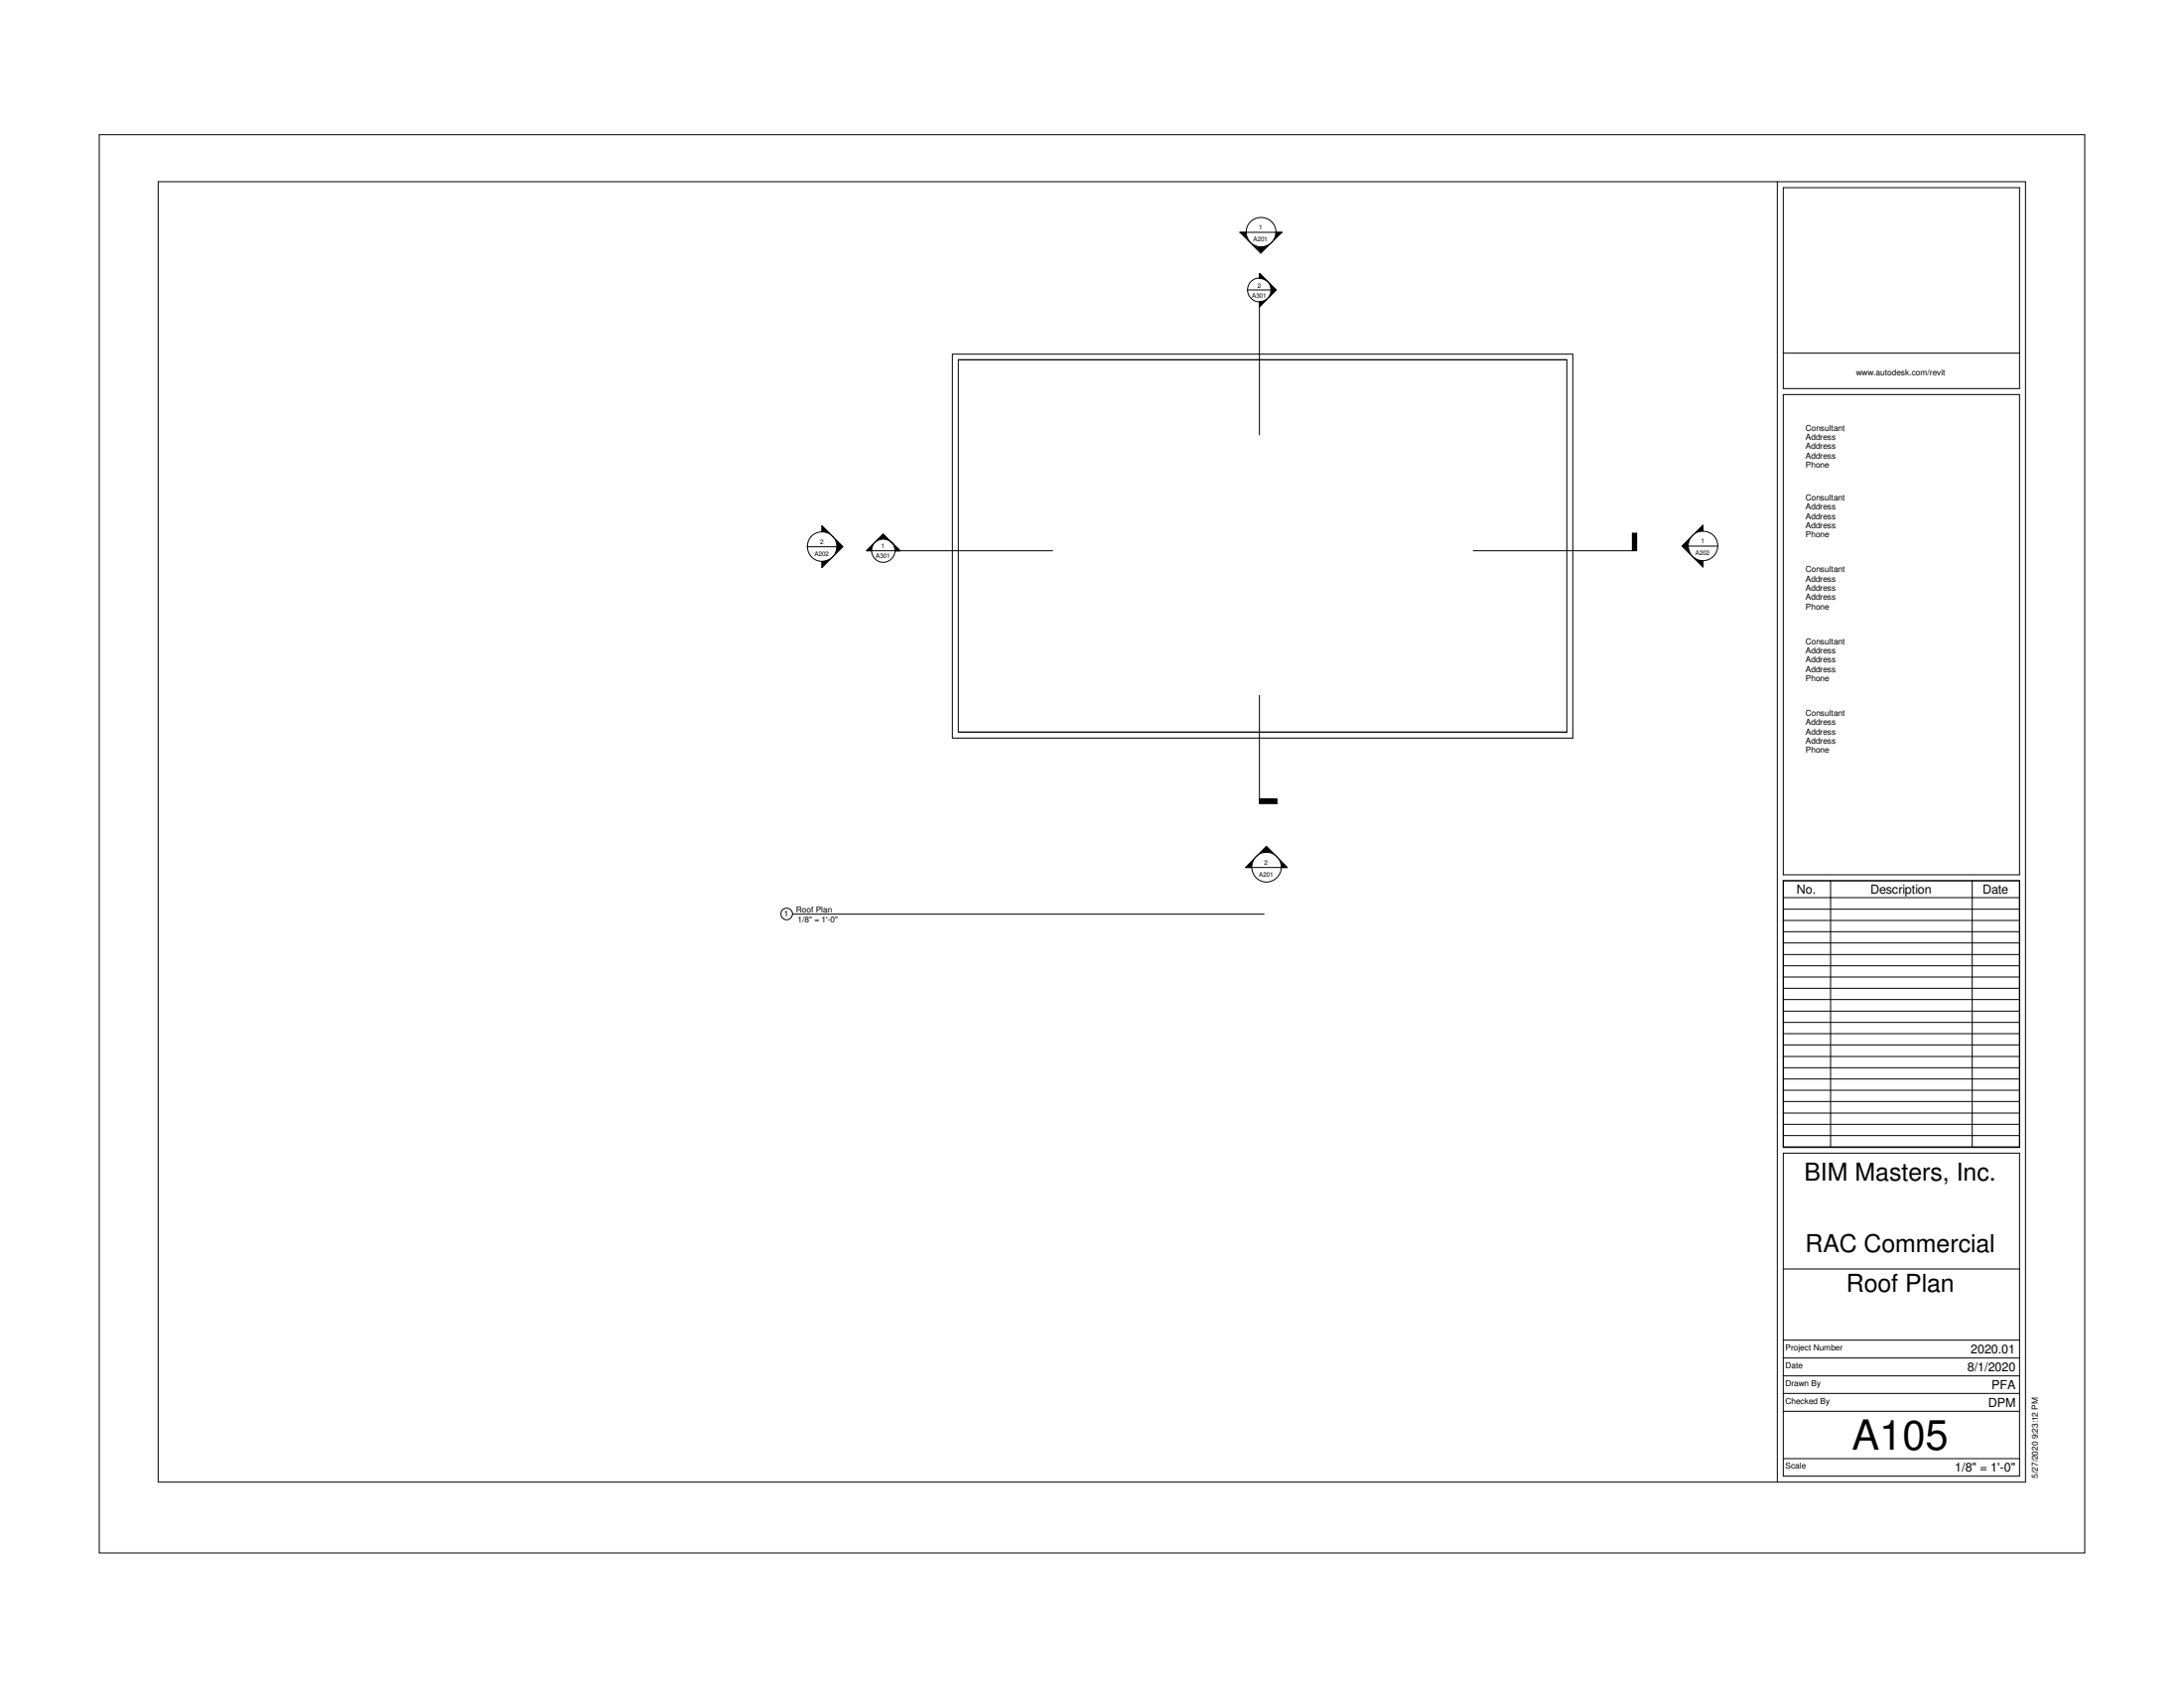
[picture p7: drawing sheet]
<svg xmlns="http://www.w3.org/2000/svg" width="279mm" height="216mm" viewBox="0 0 279 216" stroke-linecap="round" stroke-linejoin="round" font-family="sans-serif">
<g fill="none" stroke="#000" stroke-width=".13">
<path d="M121.8 45.3h79.4v49.1h-79.4zM122.6 46h77.8v47.6h-77.8zM215.9 69.8h3.9"/>
<circle cx="217.9" cy="69.8" r="1.89"/>
</g>
<g fill="#fff">
<path d="M217.6 68.7h.5v.9h-.5z"/>
<path d="M216.9 70.2h1.9v1h-1.9z"/>
</g>
<g fill="none" stroke="#000" stroke-width=".13">
<path d="M217.8 67.9v-.7l-2.6 2.6 2.6 2.7v-.8M160.1 111h3.8"/>
<circle cx="162" cy="110.9" r="1.9"/>
</g>
<path d="M215.2 68.7h1.3v2.4h-1.3zM216.5 71.2h1.3v1.3h-1.3zM216.7 67.2h1.1v1.2h-1.1z" fill="#000"/>
<g fill="#fff">
<path d="M161.8 109.8h.4v.9h-.4z"/>
<path d="M161.1 111.3h1.8v1h-1.8z"/>
</g>
<g fill="none" stroke="#000" stroke-width=".13">
<path d="M103.3 69.9h3.8"/>
<circle cx="105.2" cy="69.9" r="1.89"/>
</g>
<g fill="#fff">
<path d="M104.9 68.8h.5v.9h-.5z"/>
<path d="M104.2 70.3h1.9v.9h-1.9z"/>
</g>
<g fill="none" stroke="#000" stroke-width=".13">
<path d="M159.4 29.7h3.8"/>
<circle cx="161.3" cy="29.7" r="1.9"/>
</g>
<g fill="#fff">
<path d="M161.1 28.6h.4v.9h-.4z"/>
<path d="M160.4 30.1h1.8v.9h-1.8z"/>
</g>
<g fill="none" stroke="#000" stroke-width=".13">
<path d="M12.7 17.2h254v181.4h-254zM20.2 23.2h238.9v166.4h-238.9zM159.4 29.7h-.8l2.7 2.7 2.7-2.7h-.8M159.6 37.1h3.6M161.1 38.6v17M162.1 36l-.6-.4h-.4v-.6l2.1 2.1M162.2 36a1.59 1.59 0 0 1 0 2.2l1-1.1M163.2 37.1l-2.1 2.1 1-1-.3 .2-.7 .2M227.4 23.2v166.4M228.1 24h30.3v25.7h-30.3zM228.1 45.2h30.3M228.1 50.5h30.3v61.4h-30.3z"/>
<path d="M105.2 68v-.7l2.6 2.6-2.6 2.7v-.8M110.9 70.4h23.8M110.9 70.4l.9-1-.3 .7v.3M113 68.3l2.1 2.1-1-1 .4 .7v.3M113 68.3l-2.1 2.1M113 68.9l-.8 .2-.3 .3M113 68.3v.6M113 68.3l1 1.1-.3-.3-.7-.2M188.5 70.4h20.9v-2.2h-.6v2.2M161.1 88.9v13.9h2.3v-.6h-2.3M160.1 111h-.8l2.7-2.8 2.7 2.8h-.8M228.1 112.6h30.3v34.2h-30.3z"/>
<path d="M228.1 147.5h30.3v41.3h-30.3zM228.1 171.4h30.3M228.1 173.7h30.3M228.1 176h30.3M228.1 178.2h30.3M228.1 162.3h30.3M228.1 180.5h30.3M228.1 186.6h30.3"/>
<circle cx="161.1" cy="37.1" r="1.52"/>
<circle cx="113" cy="70.4" r="1.51"/>
</g>
<g fill="#000">
<path d="M158.7 29.7h1.3v1.3h-1.3zM160 31h2.5v1.3h-2.5zM161.1 38.3h1v.9h-1zM161.1 35h1v.9h-1zM162.3 37.1h.9v.9h-.9zM162.4 36.3h.8v.8h-.8zM162.7 29.7h1.3v1.3h-1.3zM105.2 67.3h1.2v1.2h-1.2zM105.2 71.3h1.2v1.3h-1.2zM106.7 68.7h1.1v2.3h-1.1zM110.9 69.6h.9v.8h-.9zM112 68.3h1v1h-1z"/>
<path d="M113 68.3h.8v.8h-.8zM114.3 69.6h.8v.8h-.8zM208.8 68.2h.6v2.2h-.6zM159.3 109.8h1.2v1.2h-1.2zM160.7 108.2h2.5v1.4h-2.5zM161.1 102.2h2.3v.6h-2.3zM163.5 109.8h1.2v1.2h-1.2z"/>
</g>
<g fill="#fff">
<path d="M237.5 47.1h11.4v1.2h-11.4z"/>
<path d="M228.4 186.9h2.7v1.1h-2.7z"/>
<path d="M228.4 174h2.2v1.2h-2.2z"/>
<path d="M228.4 176.3h4.6v1.2h-4.6z"/>
<path d="M228.4 178.6h5.7v1.1h-5.7z"/>
<path d="M228.4 171.7h7.4v1.2h-7.4z"/>
<path d="M231 54.1h5.3v1.2h-5.3z"/>
<path d="M231 55.3h3.9v1.2h-3.9z"/>
<path d="M231 56.5h3.9v1.2h-3.9z"/>
<path d="M231 57.7h3.9v1.1h-3.9z"/>
<path d="M231 58.8h3.1v1.2h-3.1z"/>
<path d="M231 63h5.3v1.2h-5.3z"/>
<path d="M231 64.2h3.9v1.2h-3.9z"/>
<path d="M231 65.4h3.9v1.2h-3.9z"/>
<path d="M231 66.6h3.9v1.2h-3.9z"/>
<path d="M231 67.8h3.1v1.2h-3.1z"/>
<path d="M231 72.2h5.3v1.2h-5.3z"/>
<path d="M231 73.4h3.9v1.2h-3.9z"/>
<path d="M231 74.6h3.9v1.2h-3.9z"/>
<path d="M231 75.8h3.9v1.2h-3.9z"/>
<path d="M231 77h3.1v1.1h-3.1z"/>
<path d="M231 81.4h5.3v1.2h-5.3z"/>
<path d="M231 82.6h3.9v1.2h-3.9z"/>
<path d="M231 83.8h3.9v1.2h-3.9z"/>
<path d="M231 85h3.9v1.1h-3.9z"/>
<path d="M231 86.1h3.1v1.2h-3.1z"/>
<path d="M231 90.6h5.3v1.2h-5.3z"/>
<path d="M231 91.8h3.9v1.2h-3.9z"/>
<path d="M231 93h3.9v1.1h-3.9z"/>
<path d="M231 94.1h3.9v1.2h-3.9z"/>
<path d="M231 95.3h3.1v1.2h-3.1z"/>
<path d="M259.7 178.7h1.3v10.4h-1.3z"/>
</g>
<g fill="none" stroke="#000" stroke-width=".13">
<path d="M101.4 116.9h60.3M228.1 112.6h30.3v34.1h-30.3zM228.1 119.2h30.3M228.1 117.7h30.3M228.1 116.3h30.3M228.1 114.8h30.3M234.2 112.6v34.1M252.3 112.6v34.1M228.1 139.4h30.3M228.1 138h30.3M228.1 136.6h30.3M228.1 135.1h30.3"/>
<path d="M228.1 133.6h30.3M228.1 132.2h30.3M228.1 130.8h30.3M228.1 129.3h30.3M228.1 127.8h30.3M228.1 126.4h30.3M228.1 125h30.3M228.1 123.5h30.3M228.1 122.1h30.3M228.1 120.6h30.3M228.1 145.2h30.3M228.1 143.8h30.3"/>
<path d="M228.1 142.4h30.3M228.1 140.9h30.3"/>
<circle cx="100.6" cy="116.9" r=".75"/>
</g>
<text font-size="5.3" x="236.9" y="185.4">A105</text>
<g font-size="3.2">
<text x="230.8" y="151">BIM Masters, Inc.</text>
<text x="231" y="160.1">RAC Commercial</text>
<text x="236.2" y="165.2">Roof Plan</text>
</g>
<g font-size="1.6">
<text x="229.9" y="114.3">No.</text>
<text x="239.3" y="114.3">Description</text>
<text x="253.7" y="114.3">Date</text>
<text x="252.1" y="173.1">2020.01</text>
<text x="251.7" y="175.4">8/1/2020</text>
<text x="254.4" y="179.9">DPM</text>
<text x="254.8" y="177.6">PFA</text>
<text x="250.1" y="188.2">1/8&quot; = 1'-0&quot;</text>
</g>
<g font-size="1.1">
<text x="237.5" y="48">www.autodesk.com/revit</text>
<text x="231" y="55.1">Consultant</text>
<text x="231" y="56.3">Address</text>
<text x="231" y="57.4">Address</text>
<text x="231" y="58.6">Address</text>
<text x="231" y="59.8">Phone</text>
<text x="231" y="64">Consultant</text>
<text x="231" y="65.2">Address</text>
<text x="231" y="66.4">Address</text>
<text x="231" y="67.6">Address</text>
<text x="231" y="68.7">Phone</text>
<text x="231" y="73.2">Consultant</text>
<text x="231" y="74.4">Address</text>
<text x="231" y="75.6">Address</text>
<text x="231" y="76.8">Address</text>
<text x="231" y="77.9">Phone</text>
<text x="231" y="82.4">Consultant</text>
<text x="231" y="83.6">Address</text>
<text x="231" y="84.8">Address</text>
<text x="231" y="85.9">Address</text>
<text x="231" y="87.1">Phone</text>
<text x="231" y="91.6">Consultant</text>
<text x="231" y="92.8">Address</text>
<text x="231" y="93.9">Address</text>
<text x="231" y="95.1">Address</text>
<text x="231" y="96.3">Phone</text>
<text x="100.3" y="117.3">1</text>
<text x="101.9" y="116.8">Roof Plan</text>
<text x="102.1" y="118">1/8&quot; = 1'-0&quot;</text>
<text x="228.4" y="172.7">Project Number</text>
<text x="228.4" y="175">Date</text>
<text x="228.4" y="177.2">Drawn By</text>
<text x="228.4" y="179.5">Checked By</text>
<text x="228.4" y="187.8">Scale</text>
<text x="260.7" y="189.1" transform="rotate(-90 260.7 189.1)">5/27/2020 9:23:12 PM</text>
</g>
<g font-size=".8">
<text x="161.1" y="29.3">1</text>
<text x="160.4" y="30.9">A201</text>
<text x="160.2" y="38.1">A301</text>
<text x="160.9" y="36.8">2</text>
<text x="104.2" y="71.1">A202</text>
<text x="104.9" y="69.6">2</text>
<text x="112.1" y="71.4">A301</text>
<text x="112.8" y="70.1">1</text>
<text x="216.9" y="71">A202</text>
<text x="217.6" y="69.5">1</text>
<text x="161.1" y="112.1">A201</text>
<text x="161.8" y="110.6">2</text>
</g>
</svg>
